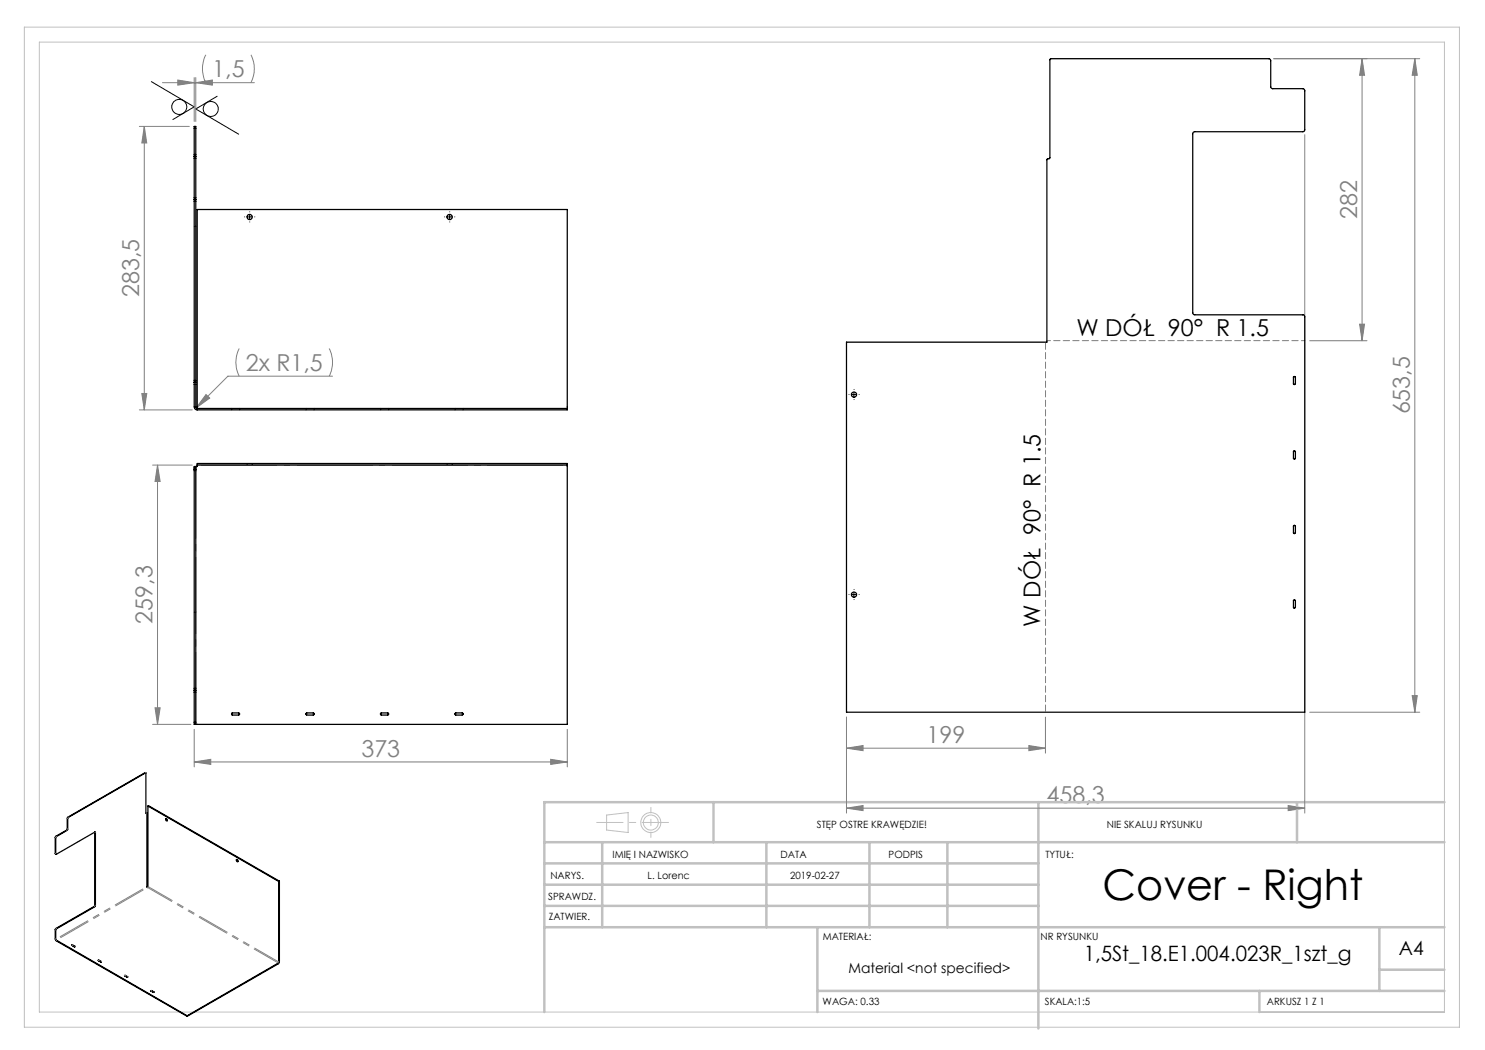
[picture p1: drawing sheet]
<svg xmlns="http://www.w3.org/2000/svg" width="297mm" height="210mm" viewBox="0 0 297 210" stroke-linecap="round" stroke-linejoin="round" font-family="sans-serif">
<g fill="none" stroke="#000" stroke-width=".2">
<path d="M30.3 16.3l8.5 5.1-4.2 2.5M43.4 19.3l-4.2 2.5 8.5 5M49.4 43.4h1M49.9 42.9v1M89.4 43.4h1M89.9 42.9v1M170.3 78.9h1M170.8 78.4v1M170.3 118.9h1M170.8 118.4v1"/>
<circle cx="35.9" cy="21.4" r="1.5"/>
<circle cx="42.2" cy="21.8" r="1.51"/>
</g>
<g fill="none" stroke="#c0c0c0" stroke-width=".2">
<path d="M4.9 5.4h287v200h-287zM7.9 8.4h281v194h-281zM121.3 163l4.3-.5v4l-4.3-.5z"/>
<circle cx="130.2" cy="164.5" r="2"/>
<circle cx="130.2" cy="164.5" r="1.49"/>
</g>
<g fill="none" stroke="#808080" stroke-width=".2">
<path d="M32.5 16.5h18.4M35.6 16l3.2 .5-3.2 .5zM38.8 15.5v8.8M39.2 16.5l3.3-.5v1zM39.2 15.5v8.8M41.2 11a6.1 6.1 0 0 0 0 5.5M50.2 11a6.1 6.1 0 0 1 0 5.5M254.7 11.7h29.3M272.4 11.7v56.4M272.4 11.7l.5 3.4h-1zM283 11.7l.5 3.4h-1.1zM283 11.7v130.7"/>
<path d="M27.9 25.3h10M28.9 25.3l.5 3.3h-1zM28.9 25.3v56.7M260.9 26.9v135.7M28.4 78.7h1l-.5 3.3zM41.2 78.9l.7 .7-2.7 2zM47.8 69.7a6.1 6.1 0 0 0 0 5.5M65.8 69.7a6.1 6.1 0 0 1 0 5.5M66.5 75.2h-20.9l-6.4 6.4M261.9 68.1h11.5M271.9 64.8h1l-.5 3.3zM27.9 82h10.6"/>
<path d="M30.5 93h8M31.5 93l.5 3.3h-1zM31.5 93v51.9M282.4 139.1h1.1l-.5 3.3zM30.5 144.9h7.7M31 141.6h1l-.5 3.3zM38.8 152.4l3.4-.5v1zM38.8 145.9v7.5M38.8 152.4h74.7M110.1 151.9l3.4 .5-3.4 .5zM113.5 145.9v7.5M169.3 149.6l3.3-.5v1z"/>
<path d="M169.3 143.4v19.2M169.3 149.6h39.8M205.8 149.1l3.3 .5-3.3 .5zM209.1 143.4v7.2M261.9 142.4h22.1M169.3 161.6l3.3-.5v1zM169.3 161.6h91.6M257.6 161.1l3.3 .5-3.3 .5z"/>
</g>
<g fill="none" stroke="#000" stroke-width=".2" stroke-dasharray="15.2 1.3 1.3 1.3">
<path d="M48.9 43.4h.1M49.9 42.4h.1M49.9 44.4h.1M50.9 43.4h.1M88.9 43.4h.1M89.9 42.4h.1M89.9 44.4h.1M90.9 43.4h.1M169.8 78.9h.1M170.8 77.9h.1M170.8 79.9h.1M171.8 78.9h.1"/>
<path d="M169.8 118.9h.1M170.8 117.9h.1M170.8 119.9h.1M171.8 118.9h.1"/>
</g>
<path d="M209.4 68.1h51.6" fill="none" stroke="#808080" stroke-width=".2" stroke-dasharray="1.3 .6" stroke-dashoffset=".6"/>
<path d="M209.1 142.4v-74" fill="none" stroke="#808080" stroke-width=".2" stroke-dasharray="1.3 .6" stroke-dashoffset="-.2"/>
<path d="M133.7 164.5h-14.4" fill="none" stroke="#c0c0c0" stroke-width=".2" stroke-dasharray="15.2 1.3 1.3 1.3" stroke-dashoffset="10"/>
<path d="M130.2 161.5v6" fill="none" stroke="#c0c0c0" stroke-width=".2" stroke-dasharray="15.2 1.3 1.3 1.3" stroke-dashoffset="14.1"/>
<g fill="none" stroke="#c0c0c0" stroke-width=".5">
<path d="M108.9 176.9h98.8M108.9 172.7h98.8M108.9 168.4h180M120.4 168.4v17M142.7 160.4v8M153.3 168.4v17M173.9 168.4v17M189.5 168.4v17M207.7 160.4v45.3M259.4 160.4v8M288.9 160.4h-180v42M108.9 181.2h98.8"/>
<path d="M108.9 185.4h180M163.5 198.2h125.4M163.5 185.4v17M251.9 198.2v4.2M275.9 185.4v12.8M275.9 193.9h13"/>
</g>
<path d="M39.2 93.3v51.5" fill="none" stroke="#808080" stroke-width=".2" stroke-dasharray="15.2 1.3 1.3 1.3" stroke-dashoffset=".9"/>
<path d="M113.5 93h-74" fill="none" stroke="#808080" stroke-width=".2" stroke-dasharray="15.2 1.3 1.3 1.3" stroke-dashoffset="-.8"/>
<g fill="#808080">
<path d="M169.3 161.6l3.3-.5v1zM257.6 161.1l3.3 .5-3.3 .5zM169.3 149.6l3.3-.5v1zM205.8 149.1l3.3 .5-3.3 .5zM41.2 78.9l-2 2.7 2.7-2zM38.8 152.4l3.4-.5v1zM110.1 151.9l3.4 .5-3.4 .5z"/>
<path d="M39.2 16.5l3.3-.5v1zM35.6 16l3.2 .5-3.2 .5z"/>
<path d="M282.4 139.1h1.1l-.5 3.3zM283 11.7l.5 3.4h-1.1zM28.4 78.7h1l-.5 3.3zM28.9 25.3l.5 3.3h-1zM31 141.6h1l-.5 3.3zM31.5 93l.5 3.3h-1z"/>
<path d="M271.9 64.8h1l-.5 3.3zM272.4 11.7l.5 3.4h-1z"/>
</g>
<g fill="none" stroke="#000" stroke-width=".25">
<path d="M210.1 11.8l43.7-.1 .3 .4v5.3l.2 .3h6.3l.3 .4v7.9l-.3 .3h-21.7l-.4 .4 .1 36 .3 .3h21.8l.2 .3v79.1h-91.6v-74h40.1v-36.5l.6-.3v-19.7zM38.8 31.3v8.6M38.8 31.3v-6h.4v6M38.8 39.9v36.6M38.8 39.9h.4M38.8 31.3h.4M39.2 31.3v8.6M39.2 39.9v36.6M38.8 76.5v4.9a.6 .6 0 0 0 .6 .6h74.1v-.3M38.8 76.5h.4M39.2 76.5v4.9l.2 .3M258.7 75.4h.4v1.3a.19 .19 0 0 1-.2 .2 .19 .19 0 0 1-.2-.2z"/>
<path d="M38.8 93.9v44.2M38.8 93.9h.4M39.2 93.9v44.2M39.2 93.3h-.4v.6M39.2 93.3v.6M39.4 93v.3h-.2M39.4 93v-.3h74.1v.3M39.4 93h74.1M39.4 81.7v-39.8h74.1v39.8M39.4 81.7h74.1M113.5 93v51.9h-74.3M258.8 90.2l.3 .1-.1 1.5-.3-.1z"/>
<path d="M258.7 105.2h.4v1.4l-.2 .1-.2-.1zM38.8 138.1v6.8h.4M38.8 138.1h.4M39.2 138.1v6.8M258.8 120l.3 .1-.1 1.5-.3-.1zM29.1 154.6l-.1-.1-15.5 8.9-.1 2.5-2.4 1.5v3.3l.2 .1M29.2 154.6l-15.5 8.9-.2 .2v2.2l-2.3 1.5-.1 3.4h.2l7.6-4.4 .2 .1v14.6l-.2 .3-7.6 4.4-.2 .1v2l26.3 15.3M29.2 154.6v8M46.3 142.7l1.5-.1 .1 .3-1.5 .1zM61.3 142.6h1.4l.1 .3-1.5 .1-.1-.1zM76.1 142.7l1.4-.1a.21 .21 0 0 1 .2 .2 .21 .21 0 0 1-.2 .2h-1.3zM91 142.7l1.5-.1 .1 .3-1.5 .1z"/>
<path d="M19 166.4v14.7l-.2 .2-7.6 4.4-.2 .2 .1 2.1 26.3 15.3M29.2 162.6h.2M29.6 161.2v16.2l-.1 .1-.1-.1v-14.8h-.2M29.6 161.2l.1-.1 26.2 15.1M29.6 161.2l26.2 15.1M33.2 163.7v.2l.3 .2M47.4 171.9l.2 .4M55.8 176.3l-.1 16.2-18.3 10.7M55.9 176.2v16.2l-.1 .2-18.4 10.7M55.9 176.2l-.1 .1M14.4 189h.1l.5 .3-.1 .1zM14.5 189.1l.4 .3"/>
<path d="M19.6 192l.7 .4h-.2zM19.7 192.1l.5 .3M24.9 195.1h.2l.4 .3zM25 195.2l.5 .2M30.2 198.2l.1-.1 .5 .3-.1 .1zM30.3 198.3l.4 .2M37.4 203.2v.1"/>
<circle cx="49.9" cy="43.4" r=".51"/>
<circle cx="89.9" cy="43.4" r=".52"/>
<circle cx="170.8" cy="78.9" r=".52"/>
<circle cx="170.8" cy="118.9" r=".52"/>
<circle cx="33.3" cy="164" r=".21"/>
<circle cx="47.4" cy="172.2" r=".23"/>
</g>
<g fill="none" stroke="#808080" stroke-width=".2" stroke-dasharray="6.3 1.3 1.3 1.3 1.3 1.3">
<path d="M29 154.5l.1 .1M11.1 167.5h.1M11.2 170.7h-.1M11.3 167.3l-.1-.1M13.3 166l.1 .1M13.5 163.6l.1 .1M13.6 165.8h-.1M13.7 163.5l-.1-.1M19 166.4l.1 .1M29.2 162.6h.1M29.3 162.7l-.1-.1M11.1 185.9l.1 .1"/>
<path d="M11.2 187.8h-.1M11.3 188v.1M11.3 185.8l-.1-.1M14.4 189.1v-.1M14.4 189v.1M14.6 189.1v-.1M15 189.2v.1M18.8 181.3h.1M19.1 181.1l-.1-.1M19.7 192.1v-.1M19.7 192v.1M19.8 192.1v-.1"/>
<path d="M20.3 192.3v.1M25 195.1h.1M25 195.1v.1M25.1 195.2v-.1M25.5 195.3v.1M30.2 198.2v-.1M30.2 198.1v.1M30.4 198.2v-.1M30.8 198.4h.1"/>
</g>
<path d="M29.6 177.3l26.2 15.1M55.7 192.6l-26.2-15.1" fill="none" stroke="#808080" stroke-width=".2" stroke-dasharray="6.3 1.3 1.3 1.3 1.3 1.3" stroke-dashoffset=".8"/>
<path d="M29.5 177.5l-18.2 10.5M11.2 187.8l18.2-10.5" fill="none" stroke="#808080" stroke-width=".2" stroke-dasharray="6.3 1.3 1.3 1.3 1.3 1.3" stroke-dashoffset="-1"/>
<g fill="none" stroke="#000" stroke-width=".2" stroke-dasharray="1.3 .6">
<path d="M39.2 45.3h-.3M39.5 81.7v.3M46.3 82v-.3M47.9 81.7v.3M49.4 92.7v.3M50.5 93v-.3M61.2 82v-.3M62.8 81.7v.3M76.1 82v-.3M77.7 81.7v.3M89.4 92.7v.3M90.5 93v-.3"/>
<path d="M91 82v-.3M92.6 81.7v.3M38.9 122.4h.3"/>
</g>
<text font-size="8.5" x="220.5" y="179.9">Cover - Right</text>
<g font-size="4.7" fill="#808080">
<text x="42.5" y="15.5">1,5</text>
<text x="271.4" y="43.8" transform="rotate(-90 271.4 43.8)">282</text>
<text x="27.9" y="59.4" transform="rotate(-90 27.9 59.4)">283,5</text>
<text x="49.2" y="74.2">2x R1,5</text>
<text x="282" y="82.9" transform="rotate(-90 282 82.9)">653,5</text>
<text x="30.5" y="124.7" transform="rotate(-90 30.5 124.7)">259,3</text>
<text x="185.3" y="148.6">199</text>
<text x="72.3" y="151.4">373</text>
<text x="209.3" y="160.6">458,3</text>
</g>
<g font-size="4.7">
<text x="215.3" y="67.1">W DÓŁ 90° R 1.5</text>
<text x="208.1" y="125.3" transform="rotate(-90 208.1 125.3)">W DÓŁ 90° R 1.5</text>
</g>
<text font-size="4.2" x="216.7" y="192.2">1,5St_18.E1.004.023R_1szt_g</text>
<text font-size="3.9" x="279.8" y="190.9">A4</text>
<text font-size="2.8" x="169.7" y="194.6">Material &lt;not specified&gt;</text>
<g font-size="2">
<text x="163.4" y="165.5">STĘP OSTRE KRAWĘDZIE!</text>
<text x="221.4" y="165.6">NIE SKALUJ RYSUNKU</text>
<text x="122.5" y="171.6">IMIĘ I NAZWISKO</text>
<text x="156.1" y="171.6">DATA</text>
<text x="177.7" y="171.6">PODPIS</text>
<text x="209.1" y="171.6">TYTUŁ:</text>
<text x="110.1" y="175.8">NARYS.</text>
<text x="129.5" y="175.8">L. Lorenc</text>
<text x="158" y="175.7">2019-02-27</text>
<text x="109.6" y="180">SPRAWDZ.</text>
<text x="109.7" y="184.1">ZATWIER.</text>
<text x="164.5" y="187.9">MATERIAŁ:</text>
<text x="208.1" y="188.1">NR RYSUNKU</text>
<text x="164.5" y="201">WAGA: 0.33</text>
<text x="209" y="201">SKALA:1:5</text>
<text x="253.4" y="201">ARKUSZ 1 Z 1</text>
</g>
</svg>
